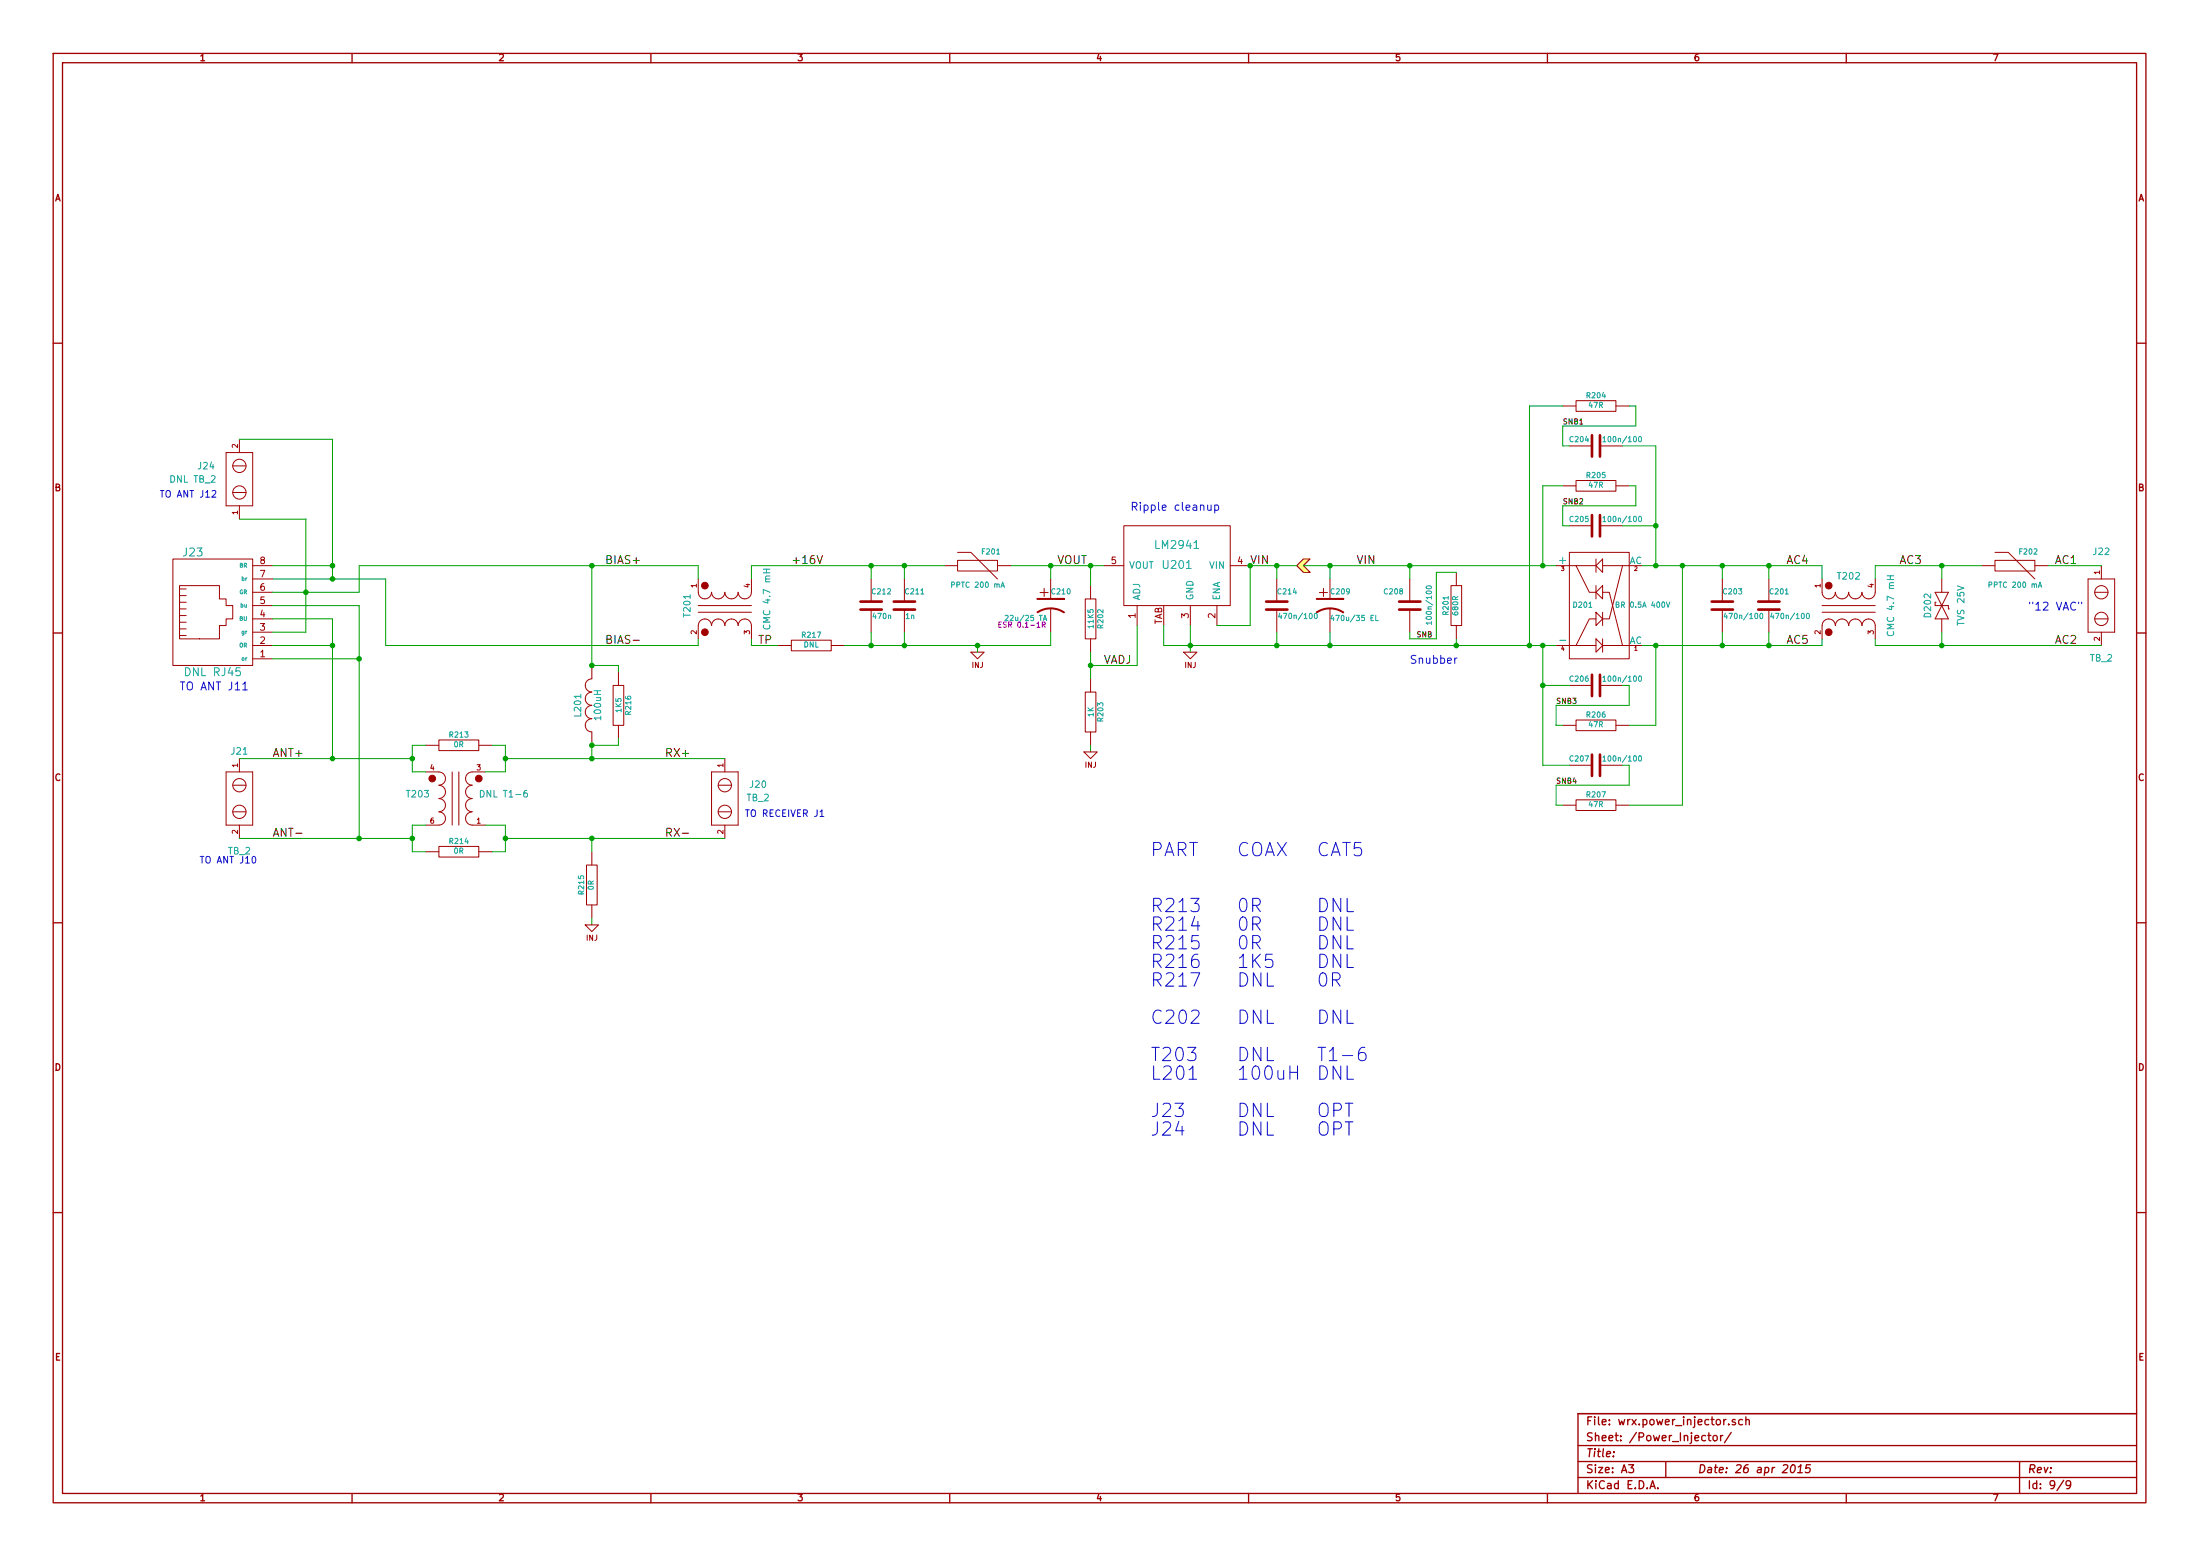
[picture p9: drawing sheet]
EESchema Schematic File Version 2  date Monday, April 27, 2015 12:02:39 PM
LIBS:wrx
LIBS:wrx-cache
EELAYER 27 0
EELAYER END
$Descr A3 16535 11693
encoding utf-8
Sheet 9 9
Title ""
Date "26 apr 2015"
Rev ""
Comp ""
Comment1 ""
Comment2 ""
Comment3 ""
Comment4 ""
$EndDescr
$Comp
L C C212
U 1 1
P 6550 4550
F 0 "C212" H 6550 4650 40  0000 L CNN
F 1 "470n" H 6556 4465 40  0000 L CNN
F 2 "wrx-SM0402" H 6588 4400 30  0001 C CNN
F 3 "~" H 6550 4550 60  0000 C CNN
	1    6550 4550
	1    0    0    -1  
$EndComp
$Comp
L TERM_BLOCK_2POS J22
U 1 1
P 15800 4550
F 0 "J22" H 15800 4950 50  0000 C CNN
F 1 "TB_2" H 15800 4150 50  0000 C CNN
F 2 "wrx-TERM_BLOCK_2" H 15800 4550 60  0001 C CNN
F 3 "~" H 15800 4550 60  0000 C CNN
	1    15800 4550
	-1   0    0    -1  
$EndComp
$Comp
L R R201
U 1 1
P 10950 4550
F 0 "R201" V 11030 4550 40  0000 C CNN
F 1 "680R" V 10957 4551 40  0000 C CNN
F 2 "wrx-SM0805" V 10880 4550 30  0001 C CNN
F 3 "~" H 10950 4550 30  0000 C CNN
	1    10950 4550
	-1   0    0    1   
$EndComp
Text Label 15450 4250 0    60   ~ 0
AC1
Text Notes 15250 4600 0    60   ~ 0
"12 VAC"
Text Label 15450 4850 0    60   ~ 0
AC2
Text Label 10650 4800 0    40   ~ 0
SNB
Text Label 5950 4250 0    60   ~ 0
+16V
$Comp
L TERM_BLOCK_2POS J20
U 1 1
P 5450 6000
F 0 "J20" H 5700 6100 50  0000 C CNN
F 1 "TB_2" H 5700 6000 50  0000 C CNN
F 2 "wrx-TERM_BLOCK_2" H 5450 6000 60  0001 C CNN
F 3 "~" H 5450 6000 60  0000 C CNN
	1    5450 6000
	1    0    0    -1  
$EndComp
$Comp
L BRIDGE_RECT D201
U 1 1
P 12050 4550
F 0 "D201" H 11900 4550 40  0000 C CNN
F 1 "BR 0.5A 400V" H 12350 4550 40  0000 C CNN
F 2 "wrx-TO269_AA" V 11980 4300 30  0001 C CNN
F 3 "~" H 12050 4300 30  0000 C CNN
	1    12050 4550
	1    0    0    -1  
$EndComp
$Comp
L C C205
U 1 1
P 12000 3950
F 0 "C205" V 12050 4000 40  0000 L CNN
F 1 "100n/100" V 12050 3600 40  0000 L CNN
F 2 "wrx-SM0805" H 12038 3800 30  0001 C CNN
F 3 "~" H 12000 3950 60  0000 C CNN
	1    12000 3950
	0    -1   -1   0   
$EndComp
$Comp
L C C206
U 1 1
P 12000 5150
F 0 "C206" V 12050 5200 40  0000 L CNN
F 1 "100n/100" V 12050 4800 40  0000 L CNN
F 2 "wrx-SM0805" H 12038 5000 30  0001 C CNN
F 3 "~" H 12000 5150 60  0000 C CNN
	1    12000 5150
	0    -1   -1   0   
$EndComp
$Comp
L C C204
U 1 1
P 12000 3350
F 0 "C204" V 12050 3400 40  0000 L CNN
F 1 "100n/100" V 12050 3000 40  0000 L CNN
F 2 "wrx-SM0805" H 12038 3200 30  0001 C CNN
F 3 "~" H 12000 3350 60  0000 C CNN
	1    12000 3350
	0    -1   -1   0   
$EndComp
$Comp
L C C207
U 1 1
P 12000 5750
F 0 "C207" V 12050 5800 40  0000 L CNN
F 1 "100n/100" V 12050 5400 40  0000 L CNN
F 2 "wrx-SM0805" H 12038 5600 30  0001 C CNN
F 3 "~" H 12000 5750 60  0000 C CNN
	1    12000 5750
	0    -1   -1   0   
$EndComp
$Comp
L C C208
U 1 1
P 10600 4550
F 0 "C208" H 10400 4650 40  0000 L CNN
F 1 "100n/100" V 10750 4400 40  0000 L CNN
F 2 "wrx-SM0805" H 10638 4400 30  0001 C CNN
F 3 "~" H 10600 4550 60  0000 C CNN
	1    10600 4550
	1    0    0    -1  
$EndComp
$Comp
L R R202
U 1 1
P 8200 4650
F 0 "R202" V 8280 4650 40  0000 C CNN
F 1 "11K5" V 8207 4651 40  0000 C CNN
F 2 "wrx-SM0805" V 8130 4650 30  0001 C CNN
F 3 "~" H 8200 4650 30  0000 C CNN
	1    8200 4650
	1    0    0    -1  
$EndComp
$Comp
L R R203
U 1 1
P 8200 5350
F 0 "R203" V 8280 5350 40  0000 C CNN
F 1 "1K" V 8207 5351 40  0000 C CNN
F 2 "wrx-SM0805" V 8130 5350 30  0001 C CNN
F 3 "~" H 8200 5350 30  0000 C CNN
	1    8200 5350
	1    0    0    -1  
$EndComp
$Comp
L TERM_BLOCK_2POS J21
U 1 1
P 1800 6000
F 0 "J21" H 1800 6350 50  0000 C CNN
F 1 "TB_2" H 1800 5600 50  0000 C CNN
F 2 "wrx-TERM_BLOCK_2" H 1800 6000 60  0001 C CNN
F 3 "~" H 1800 6000 60  0000 C CNN
	1    1800 6000
	-1   0    0    -1  
$EndComp
$Comp
L C C211
U 1 1
P 6800 4550
F 0 "C211" H 6800 4650 40  0000 L CNN
F 1 "1n" H 6806 4465 40  0000 L CNN
F 2 "wrx-SM0402" H 6838 4400 30  0001 C CNN
F 3 "~" H 6800 4550 60  0000 C CNN
	1    6800 4550
	1    0    0    -1  
$EndComp
Text Notes 10600 5000 0    60   ~ 0
Snubber
Text Notes 8500 3850 0    60   ~ 0
Ripple cleanup
Text Label 13600 4250 2    60   ~ 0
AC4
Text Label 13600 4850 2    60   ~ 0
AC5
$Comp
L PWR_DRV #PWR0128
U 1 1
P 9750 4250
F 0 "#PWR0128" H 9700 4350 40  0001 C CNN
F 1 "PWR_DRV" H 9700 4150 40  0001 C CNN
F 2 "~" H 9750 4250 60  0000 C CNN
F 3 "~" H 9750 4250 60  0000 C CNN
	1    9750 4250
	-1   0    0    1   
$EndComp
$Comp
L GND_INJ #GND0129
U 1 1
P 7350 4900
F 0 "#GND0129" H 7350 4900 30  0001 C CNN
F 1 "GND_INJ" H 7350 4830 30  0001 C CNN
F 2 "~" H 7350 4900 60  0000 C CNN
F 3 "~" H 7350 4900 60  0000 C CNN
	1    7350 4900
	1    0    0    -1  
$EndComp
$Comp
L COIL L201
U 1 1
P 4450 5300
F 0 "L201" H 4450 5400 50  0000 C CNN
F 1 "100uH" H 4450 5250 50  0000 C CNN
F 2 "wrx-SM1812" V 4300 5300 50  0001 C CNN
F 3 "~" V 4450 5300 60  0001 C CNN
	1    4450 5300
	0    -1   -1   0   
$EndComp
$Comp
L R R213
U 1 1
P 3450 5600
F 0 "R213" V 3530 5600 40  0000 C CNN
F 1 "0R" V 3457 5601 40  0000 C CNN
F 2 "wrx-SM0805" V 3380 5600 30  0001 C CNN
F 3 "~" H 3450 5600 30  0000 C CNN
	1    3450 5600
	0    -1   -1   0   
$EndComp
$Comp
L R R214
U 1 1
P 3450 6400
F 0 "R214" V 3530 6400 40  0000 C CNN
F 1 "0R" V 3457 6401 40  0000 C CNN
F 2 "wrx-SM0805" V 3380 6400 30  0001 C CNN
F 3 "~" H 3450 6400 30  0000 C CNN
	1    3450 6400
	0    -1   -1   0   
$EndComp
$Comp
L CP1 C209
U 1 1
P 10000 4550
F 0 "C209" H 10000 4650 40  0000 L CNN
F 1 "470u/35 EL" H 10000 4450 40  0000 L CNN
F 2 "wrx-CAP_10x135" H 10000 4550 60  0001 C CNN
F 3 "~" H 10000 4550 60  0000 C CNN
	1    10000 4550
	1    0    0    -1  
$EndComp
$Comp
L R R215
U 1 1
P 4450 6650
F 0 "R215" V 4530 6650 40  0000 C CNN
F 1 "0R" V 4457 6651 40  0000 C CNN
F 2 "wrx-SM0805" V 4380 6650 30  0001 C CNN
F 3 "~" H 4450 6650 30  0000 C CNN
	1    4450 6650
	-1   0    0    1   
$EndComp
$Comp
L T1-6 T203
U 1 1
P 3450 6000
F 0 "T203" H 3050 6000 50  0000 L BNN
F 1 "DNL T1-6" H 3600 6000 50  0000 L BNN
F 2 "wrx-MCL_KK81" H 3450 6000 60  0001 C CNN
F 3 "~" H 3450 6000 60  0000 C CNN
	1    3450 6000
	1    0    0    -1  
$EndComp
$Comp
L COMMON_MODE_CHOKE T201
U 1 1
P 5450 4550
F 0 "T201" H 5450 4800 50  0000 C BNN
F 1 "CMC 4.7 mH" H 5500 4200 50  0000 C BNN
F 2 "wrx-CMC" H 5450 4550 60  0001 C CNN
F 3 "~" H 5450 4550 60  0000 C CNN
	1    5450 4550
	0    -1   -1   0   
$EndComp
Wire Wire Line
	6550 4750 6550 4850
Connection ~ 6550 4850
Wire Wire Line
	6550 4250 6550 4350
Connection ~ 6550 4250
Wire Wire Line
	14100 4850 15800 4850
Wire Wire Line
	14100 4250 14100 4350
Wire Wire Line
	14100 4850 14100 4800
Wire Wire Line
	13700 4250 13700 4350
Wire Wire Line
	13700 4850 13700 4800
Wire Wire Line
	11600 4250 11600 3650
Connection ~ 11600 4250
Connection ~ 11600 4850
Connection ~ 12450 4250
Wire Wire Line
	12450 4850 12450 5450
Connection ~ 12450 4850
Wire Wire Line
	12450 3350 12450 4250
Wire Wire Line
	11600 4850 11600 5750
Wire Wire Line
	10600 4250 10600 4350
Connection ~ 10600 4250
Wire Wire Line
	10950 4850 10950 4800
Connection ~ 10950 4850
Wire Wire Line
	10600 4750 10600 4800
Wire Wire Line
	10600 4800 10800 4800
Wire Wire Line
	10800 4800 10800 4300
Wire Wire Line
	10800 4300 10950 4300
Wire Wire Line
	10000 4250 10000 4350
Connection ~ 10000 4250
Wire Wire Line
	10000 4850 10000 4750
Connection ~ 10000 4850
Wire Wire Line
	7900 4250 7900 4350
Connection ~ 7900 4250
Wire Wire Line
	7900 4850 7900 4750
Wire Wire Line
	6800 4250 6800 4350
Connection ~ 6800 4250
Wire Wire Line
	6800 4850 6800 4750
Connection ~ 6800 4850
Wire Wire Line
	12200 3950 12450 3950
Wire Wire Line
	12650 4250 12650 6050
Connection ~ 12650 4250
Connection ~ 11600 5150
Connection ~ 12450 3950
Wire Wire Line
	7350 4850 7350 4900
Wire Wire Line
	3100 5800 3200 5800
Wire Wire Line
	3100 5600 3100 5800
Wire Wire Line
	3100 5600 3200 5600
Connection ~ 3100 5700
Wire Wire Line
	3100 6200 3100 6400
Wire Wire Line
	3100 6200 3200 6200
Wire Wire Line
	3100 6400 3200 6400
Connection ~ 3100 6300
Wire Wire Line
	3800 5600 3800 5800
Wire Wire Line
	3800 5600 3700 5600
Wire Wire Line
	3800 6400 3700 6400
Wire Wire Line
	3800 5800 3650 5800
Connection ~ 3800 5700
Wire Wire Line
	3800 6200 3800 6400
Wire Wire Line
	3650 6200 3800 6200
Connection ~ 3800 6300
Wire Wire Line
	4450 6900 4450 6950
$Comp
L GND_INJ #GND0130
U 1 1
P 4450 6950
F 0 "#GND0130" H 4450 6950 30  0001 C CNN
F 1 "GND_INJ" H 4450 6880 30  0001 C CNN
F 2 "~" H 4450 6950 60  0000 C CNN
F 3 "~" H 4450 6950 60  0000 C CNN
	1    4450 6950
	1    0    0    -1  
$EndComp
$Comp
L R R217
U 1 1
P 6100 4850
F 0 "R217" V 6180 4850 40  0000 C CNN
F 1 "DNL" V 6107 4851 40  0000 C CNN
F 2 "wrx-SM0805" V 6030 4850 30  0001 C CNN
F 3 "~" H 6100 4850 30  0000 C CNN
	1    6100 4850
	0    -1   -1   0   
$EndComp
Wire Wire Line
	5650 4800 5650 4850
Wire Wire Line
	5650 4250 5650 4350
Wire Wire Line
	5250 4250 5250 4350
Wire Wire Line
	5250 4850 5250 4800
Wire Wire Line
	5650 4850 5850 4850
Text Notes 8650 6450 0    100  ~ 0
PART\n\n\nR213\nR214\nR215\nR216\nR217\n\nC202\n\nT203\nL201\n\nJ23\nJ24\n
Text Notes 9300 6450 0    100  ~ 0
COAX\n\n\n0R\n0R\n0R\n1K5\nDNL\n\nDNL\n\nDNL\n100uH\n\nDNL\nDNL
Text Notes 9900 6450 0    100  ~ 0
CAT5\n\n\nDNL\nDNL\nDNL\nDNL\n0R\n\nDNL\n\nT1-6\nDNL\n\nOPT\nOPT
$Comp
L VREG_5PIN_3 U201
U 1 1
P 8850 4250
F 0 "U201" H 8850 4250 60  0000 C CNN
F 1 "LM2941" H 8850 4400 60  0000 C CNN
F 2 "wrx-TO263" H 8800 3900 60  0001 C CNN
F 3 "~" H 8800 3900 60  0000 C CNN
	1    8850 4250
	-1   0    0    -1  
$EndComp
Wire Wire Line
	6350 4850 7900 4850
Wire Wire Line
	8750 4700 8750 4850
Wire Wire Line
	8200 4900 8200 5100
Wire Wire Line
	8200 4250 8200 4400
Connection ~ 8200 5000
Wire Wire Line
	8200 5600 8200 5650
$Comp
L GND_INJ #GND0131
U 1 1
P 8200 5650
F 0 "#GND0131" H 8200 5650 30  0001 C CNN
F 1 "GND_INJ" H 8200 5580 30  0001 C CNN
F 2 "~" H 8200 5650 60  0000 C CNN
F 3 "~" H 8200 5650 60  0000 C CNN
	1    8200 5650
	1    0    0    -1  
$EndComp
Wire Wire Line
	8950 4700 8950 4900
$Comp
L GND_INJ #GND0132
U 1 1
P 8950 4900
F 0 "#GND0132" H 8950 4900 30  0001 C CNN
F 1 "GND_INJ" H 8950 4830 30  0001 C CNN
F 2 "~" H 8950 4900 60  0000 C CNN
F 3 "~" H 8950 4900 60  0000 C CNN
	1    8950 4900
	1    0    0    -1  
$EndComp
Connection ~ 8200 4250
Wire Wire Line
	8550 4700 8550 5000
Wire Wire Line
	8550 5000 8200 5000
Connection ~ 8950 4850
Wire Wire Line
	9150 4700 9400 4700
$Comp
L RJ45-NO-SHIELD J23
U 1 1
P 1600 4600
F 0 "J23" V 2050 4750 60  0000 C CNN
F 1 "DNL RJ45" V 1150 4600 60  0000 C CNN
F 2 "wrx-RJ45_8" H 1600 4600 60  0001 C CNN
F 3 "~" H 1600 4600 60  0000 C CNN
	1    1600 4600
	0    -1   -1   0   
$EndComp
Wire Wire Line
	2050 4250 2500 4250
Wire Wire Line
	2050 4450 2700 4450
Wire Wire Line
	2050 4550 2700 4550
Wire Wire Line
	2500 4850 2050 4850
Wire Wire Line
	2700 4950 2050 4950
$Comp
L TERM_BLOCK_2POS J24
U 1 1
P 1800 3600
F 0 "J24" H 2050 3500 50  0000 C CNN
F 1 "DNL TB_2" H 2150 3600 50  0000 C CNN
F 2 "wrx-TERM_BLOCK_2" H 1800 3600 60  0001 C CNN
F 3 "~" H 1800 3600 60  0000 C CNN
	1    1800 3600
	-1   0    0    1   
$EndComp
Wire Wire Line
	2300 4750 2050 4750
Wire Wire Line
	2900 4850 5250 4850
Wire Wire Line
	4450 4250 4450 5000
Wire Wire Line
	4450 5700 4450 5600
Wire Wire Line
	2300 3900 2300 4750
Connection ~ 2300 4450
Wire Wire Line
	2700 4250 5250 4250
Wire Wire Line
	1800 3900 2300 3900
Wire Wire Line
	2500 3300 1800 3300
$Comp
L PTC_FUSE F201
U 1 1
P 7350 4250
F 0 "F201" H 7450 4350 40  0000 C CNN
F 1 "PPTC 200 mA" H 7350 4100 40  0000 C CNN
F 2 "wrx-SM1812" H 7350 4180 30  0001 C CNN
F 3 "~" V 7350 4250 30  0000 C CNN
	1    7350 4250
	1    0    0    -1  
$EndComp
Wire Wire Line
	5650 4250 7100 4250
$Comp
L C C203
U 1 1
P 12950 4550
F 0 "C203" H 12950 4650 40  0000 L CNN
F 1 "470n/100" H 12956 4465 40  0000 L CNN
F 2 "wrx-SM1206" H 12988 4400 30  0001 C CNN
F 3 "~" H 12950 4550 60  0000 C CNN
	1    12950 4550
	1    0    0    -1  
$EndComp
Wire Wire Line
	12950 4250 12950 4350
Connection ~ 12950 4250
Wire Wire Line
	12950 4850 12950 4750
Connection ~ 12950 4850
Wire Wire Line
	7600 4250 8300 4250
Connection ~ 7350 4850
$Comp
L CP1 C210
U 1 1
P 7900 4550
F 0 "C210" H 7900 4650 40  0000 L CNN
F 1 "22u/25 TA" H 7550 4450 40  0000 L CNN
F 2 "wrx-CAP_D" H 7900 4550 60  0001 C CNN
F 3 "~" H 7900 4550 60  0000 C CNN
F 4 "ESR 0.1-1R" H 7500 4400 40  0000 L CNN "Field4"
	1    7900 4550
	1    0    0    -1  
$EndComp
Wire Wire Line
	8750 4850 11700 4850
$Comp
L C C214
U 1 1
P 9600 4550
F 0 "C214" H 9600 4650 40  0000 L CNN
F 1 "470n/100" H 9606 4465 40  0000 L CNN
F 2 "wrx-SM1206" H 9638 4400 30  0001 C CNN
F 3 "~" H 9600 4550 60  0000 C CNN
	1    9600 4550
	1    0    0    -1  
$EndComp
Wire Wire Line
	9400 4700 9400 4250
Connection ~ 9400 4250
Wire Wire Line
	9600 4350 9600 4250
Connection ~ 9600 4250
Wire Wire Line
	9600 4750 9600 4850
Connection ~ 9600 4850
Wire Wire Line
	9400 4250 9750 4250
Wire Wire Line
	9800 4250 11700 4250
$Comp
L COMMON_MODE_CHOKE T202
U 1 1
P 13900 4550
F 0 "T202" V 14150 4550 50  0000 C BNN
F 1 "CMC 4.7 mH" H 13900 4200 50  0000 C BNN
F 2 "wrx-CMC" H 13900 4550 60  0001 C CNN
F 3 "~" H 13900 4550 60  0000 C CNN
	1    13900 4550
	0    -1   -1   0   
$EndComp
$Comp
L R R216
U 1 1
P 4650 5300
F 0 "R216" V 4730 5300 40  0000 C CNN
F 1 "1K5" V 4657 5301 40  0000 C CNN
F 2 "wrx-SM0805" V 4580 5300 30  0001 C CNN
F 3 "~" H 4650 5300 30  0000 C CNN
	1    4650 5300
	1    0    0    -1  
$EndComp
Wire Wire Line
	4450 5000 4650 5000
Wire Wire Line
	4650 5000 4650 5050
Wire Wire Line
	4450 5600 4650 5600
Wire Wire Line
	4650 5600 4650 5550
Connection ~ 4450 5000
Connection ~ 4450 5600
Text Notes 1200 3750 0    50   ~ 0
TO ANT J12
Text Notes 1350 5200 0    60   ~ 0
TO ANT J11
Text Notes 5600 6150 0    50   ~ 0
TO RECEIVER J1
Text Notes 1500 6500 0    50   ~ 0
TO ANT J10
Wire Wire Line
	11500 3050 11500 4850
Connection ~ 11500 4850
$Comp
L PTC_FUSE F202
U 1 1
P 15150 4250
F 0 "F202" H 15250 4350 40  0000 C CNN
F 1 "PPTC 200 mA" H 15150 4100 40  0000 C CNN
F 2 "wrx-SM1812" H 15150 4180 30  0001 C CNN
F 3 "~" V 15150 4250 30  0000 C CNN
	1    15150 4250
	1    0    0    -1  
$EndComp
Wire Wire Line
	15400 4250 15800 4250
Wire Wire Line
	14100 4250 14900 4250
Wire Wire Line
	1800 5700 3100 5700
Wire Wire Line
	1800 6300 3100 6300
$Comp
L C C201
U 1 1
P 13300 4550
F 0 "C201" H 13300 4650 40  0000 L CNN
F 1 "470n/100" H 13306 4465 40  0000 L CNN
F 2 "wrx-SM1206" H 13338 4400 30  0001 C CNN
F 3 "~" H 13300 4550 60  0000 C CNN
	1    13300 4550
	1    0    0    -1  
$EndComp
Wire Wire Line
	12350 4850 13700 4850
Wire Wire Line
	12350 4250 13700 4250
Wire Wire Line
	13300 4350 13300 4250
Connection ~ 13300 4250
Wire Wire Line
	13300 4750 13300 4850
Connection ~ 13300 4850
$Comp
L R R205
U 1 1
P 12000 3650
F 0 "R205" V 12080 3650 40  0000 C CNN
F 1 "47R" V 12007 3651 40  0000 C CNN
F 2 "wrx-SM0805" V 11930 3650 30  0001 C CNN
F 3 "~" H 12000 3650 30  0000 C CNN
	1    12000 3650
	0    -1   -1   0   
$EndComp
Wire Wire Line
	11800 3950 11750 3950
Wire Wire Line
	11750 3950 11750 3800
Wire Wire Line
	11750 3800 12300 3800
Wire Wire Line
	11600 3650 11750 3650
$Comp
L R R204
U 1 1
P 12000 3050
F 0 "R204" V 12080 3050 40  0000 C CNN
F 1 "47R" V 12007 3051 40  0000 C CNN
F 2 "wrx-SM0805" V 11930 3050 30  0001 C CNN
F 3 "~" H 12000 3050 30  0000 C CNN
	1    12000 3050
	0    -1   -1   0   
$EndComp
Wire Wire Line
	12450 3350 12200 3350
Wire Wire Line
	11800 3350 11750 3350
Wire Wire Line
	11750 3350 11750 3200
Wire Wire Line
	11750 3200 12300 3200
Wire Wire Line
	11750 3050 11500 3050
$Comp
L R R206
U 1 1
P 12000 5450
F 0 "R206" V 12080 5450 40  0000 C CNN
F 1 "47R" V 12007 5451 40  0000 C CNN
F 2 "wrx-SM0805" V 11930 5450 30  0001 C CNN
F 3 "~" H 12000 5450 30  0000 C CNN
	1    12000 5450
	0    -1   -1   0   
$EndComp
$Comp
L R R207
U 1 1
P 12000 6050
F 0 "R207" V 12080 6050 40  0000 C CNN
F 1 "47R" V 12007 6051 40  0000 C CNN
F 2 "wrx-SM0805" V 11930 6050 30  0001 C CNN
F 3 "~" H 12000 6050 30  0000 C CNN
	1    12000 6050
	0    -1   -1   0   
$EndComp
Wire Wire Line
	11600 5150 11800 5150
Wire Wire Line
	11600 5750 11800 5750
Wire Wire Line
	11700 5300 12250 5300
Wire Wire Line
	12450 5450 12250 5450
Wire Wire Line
	11700 5900 12250 5900
Wire Wire Line
	12650 6050 12250 6050
Wire Wire Line
	12200 5150 12250 5150
Wire Wire Line
	12250 5150 12250 5300
Wire Wire Line
	12200 5750 12250 5750
Wire Wire Line
	12250 5750 12250 5900
Wire Wire Line
	12300 3200 12300 3050
Wire Wire Line
	12300 3050 12250 3050
Wire Wire Line
	12300 3800 12300 3650
Wire Wire Line
	12300 3650 12250 3650
Wire Wire Line
	11700 5300 11700 5450
Wire Wire Line
	11700 5450 11750 5450
Wire Wire Line
	11700 5900 11700 6050
Wire Wire Line
	11700 6050 11750 6050
Text Label 11750 3200 0    40   ~ 0
SNB1
Text Label 11750 3800 0    40   ~ 0
SNB2
Text Label 11700 5300 0    40   ~ 0
SNB3
Text Label 11700 5900 0    40   ~ 0
SNB4
$Comp
L TVS D202
U 1 1
P 14600 4550
F 0 "D202" H 14600 4650 50  0000 C CNN
F 1 "TVS 25V" H 14600 4400 50  0000 C CNN
F 2 "wrx-SM0805" H 14550 4450 60  0001 C CNN
F 3 "~" H 14550 4450 60  0000 C CNN
	1    14600 4550
	0    -1   -1   0   
$EndComp
Wire Wire Line
	14600 4350 14600 4250
Connection ~ 14600 4250
Wire Wire Line
	14600 4750 14600 4850
Connection ~ 14600 4850
Wire Wire Line
	2500 4650 2500 5700
Wire Wire Line
	2500 3300 2500 4350
Connection ~ 2500 4350
Connection ~ 2500 4250
Wire Wire Line
	3800 5700 5450 5700
Wire Wire Line
	3800 6300 5450 6300
Wire Wire Line
	2500 4650 2050 4650
Connection ~ 2500 5700
Connection ~ 2500 4850
Wire Wire Line
	2700 4550 2700 6300
Connection ~ 2700 6300
Connection ~ 2700 4950
Wire Wire Line
	4450 6300 4450 6400
Connection ~ 4450 6300
Connection ~ 4450 4250
Wire Wire Line
	2050 4350 2900 4350
Wire Wire Line
	2900 4350 2900 4850
Wire Wire Line
	2700 4450 2700 4250
Connection ~ 4450 5700
Text Label 14450 4250 2    60   ~ 0
AC3
Text Label 8300 5000 0    60   ~ 0
VADJ
Text Label 7950 4250 0    60   ~ 0
VOUT
Text Label 9400 4250 0    60   ~ 0
VIN
Text Label 10200 4250 0    60   ~ 0
VIN
Text Label 4550 4250 0    60   ~ 0
BIAS+
Text Label 4550 4850 0    60   ~ 0
BIAS-
Text Label 2050 5700 0    60   ~ 0
ANT+
Text Label 2050 6300 0    60   ~ 0
ANT-
Text Label 5000 5700 0    60   ~ 0
RX+
Text Label 5000 6300 0    60   ~ 0
RX-
Text Label 5700 4850 0    60   ~ 0
TP
$EndSCHEMATC
